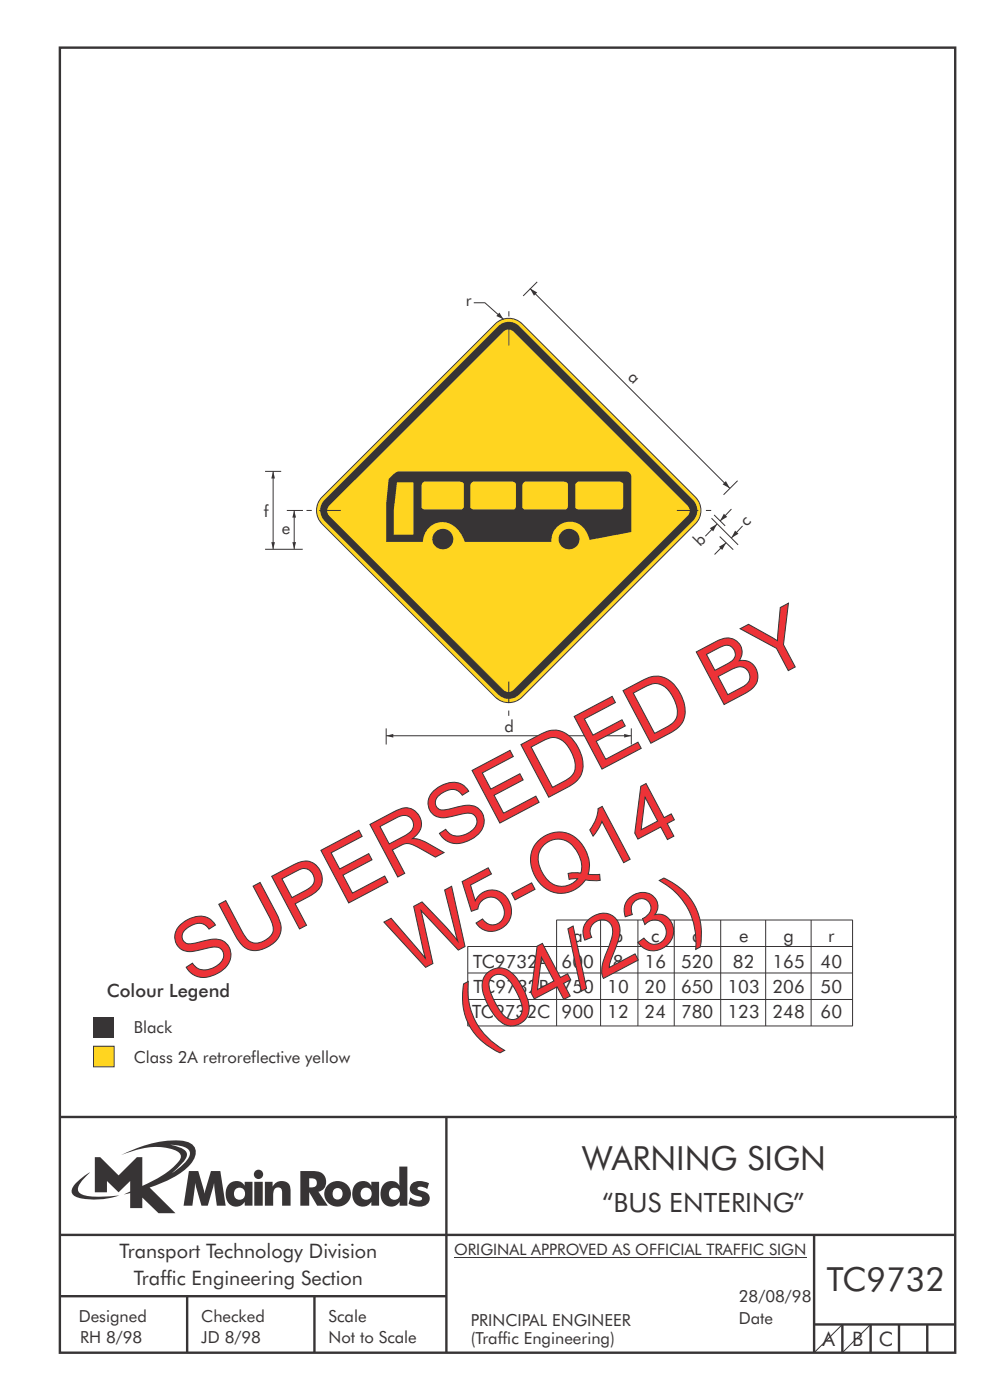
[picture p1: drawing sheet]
<svg xmlns="http://www.w3.org/2000/svg" width="210mm" height="297mm" viewBox="0 0 210 297" stroke-linecap="round" stroke-linejoin="round" font-family="sans-serif">
<g fill="none" stroke="#373435" stroke-width=".51">
<path d="M12.7 10.1h189.9v276.9h-189.9zM12.7 237h190.3M94.7 236.9v50.1M12.7 262h190M12.7 275h82M39.7 275v12M66.7 275v12M172.7 262v25M172.7 281h30M178.7 281v6M184.7 281v6M190.7 281v6"/>
<path d="M196.7 281v6"/>
</g>
<path d="M19.8 215.7h4.4v4.4h-4.4z" fill-rule="evenodd" fill="#373435"/>
<path d="M19.8 222h4.4v4.3h-4.4z" fill-rule="evenodd" fill="#ffd520" stroke="#373435" stroke-width=".21"/>
<path d="M36.1 242.9a5.8 5.8 0 0 1 3.9 1 1.58 1.58 0 0 1-.2 2.1l-1.1 1.2-2.3 1.7 .9-.8a6.5 6.5 0 0 0 2.4-3.2 2.43 2.43 0 0 0-2.3-1.7zM20.1 245.5v7.5h2.6v-2.4l2.5 2.4 2.4-2.4v2.2l-1.3 .6 1.3-.3v3.2h2.6v-2.2l3.4 3.3h3.6l-5.5-5.4a20.1 20.1 0 0 0 8.7-5 3.1 3.1 0 0 0 .8-3.8 3.8 3.8 0 0 0-3.1-1.2 25.1 25.1 0 0 0-12.4 3.1 16.1 16.1 0 0 1 11.1-1.2 1.56 1.56 0 0 1 1.5 2 17.9 17.9 0 0 1-8.1 5.7v-6.1h-1.2l-3.8 3.9-3.9-3.9zM16.2 250.9a1.82 1.82 0 0 0-.6 2.7 9.9 9.9 0 0 0 5.8 .9l1.9-.3 2-.6a22.2 22.2 0 0 1-7.7-.1 1.33 1.33 0 0 1-.8-2.2l1-1.2 1.3-1.4-1.4 .9zM65.6 250a1.13 1.13 0 0 1 1.2 .2 1.13 1.13 0 0 1 .4 1.2 1.26 1.26 0 0 1-1.6 .5zM63.7 248.5v7.3h1.9v-2.9l1.7 2.9h2.2l-2-3a2.25 2.25 0 0 0 1.6-2.6 2.25 2.25 0 0 0-2.6-1.7zM68.9 253.3a2.8 2.8 0 0 0 5.6 0 2.8 2.8 0 0 0-5.6 0zM71 252.3a1.15 1.15 0 0 1 1.7 1 1.15 1.15 0 0 1-1.7 1 1.46 1.46 0 0 1 0-2zM75.5 251.1a3.2 3.2 0 0 0 .4 4.7 2.13 2.13 0 0 0 2.9-.8v.8h1.6v-5.1h-1.6v.9a2.07 2.07 0 0 0-3.3-.5zM76.9 252.2a1.23 1.23 0 0 1 1.7 .3 1.23 1.23 0 0 1-.2 1.7 1.23 1.23 0 0 1-1.7-.1 1.55 1.55 0 0 1 .2-1.9zM84.7 247.5l.1 4.1a2.16 2.16 0 0 0-2.4-1 2.16 2.16 0 0 0-1.6 2 2.52 2.52 0 0 0 2.7 3.4 2.11 2.11 0 0 0 1.3-1v.8h1.6v-8.3zM82.9 252.2a1.24 1.24 0 0 1 1.9 1.1 1.24 1.24 0 0 1-1.9 1 1.47 1.47 0 0 1 0-2.1zM87.5 251a1.52 1.52 0 0 0-.5 1.7 1.52 1.52 0 0 0 1.5 1 .82 .82 0 0 1 1 .8 2.07 2.07 0 0 1-2.5-.5l-.3 1.4a3.8 3.8 0 0 0 3.9 .1 1.56 1.56 0 0 0 .5-1.7 1.56 1.56 0 0 0-1.4-1.1 1.25 1.25 0 0 1-1.1-.6 1.21 1.21 0 0 1 1.7-.1l.3 .3 .4-1.3a3.7 3.7 0 0 0-3.5 0zM40.1 248.5l-1.2 7.3h1.9l.6-4.8 1.3 4.8h1.4l1.3-4.8 .6 4.8h1.9l-1.2-7.3h-1.9l-1.4 4.7-1.3-4.7zM48.7 251.1a3.2 3.2 0 0 0 .4 4.7 2.13 2.13 0 0 0 2.8-.8v.8h1.7v-5.1h-1.7v.9a2.07 2.07 0 0 0-3.2-.5zM50.1 252.2a1.23 1.23 0 0 1 1.6 .3 1.23 1.23 0 0 1-.2 1.7 1.23 1.23 0 0 1-1.7-.1 1.55 1.55 0 0 1 .3-1.9zM53.9 250.7v5.1h1.8v-5.1zM53.8 249.2a1 1 0 0 0 2 0 1 1 0 0 0-2 0zM56.2 250.7v5.1h1.7a5.4 5.4 0 0 1 .4-3.6 .91 .91 0 0 1 1.1-.2 .91 .91 0 0 1 .4 1.1v2.7h1.8v-2.9a2 2 0 0 0-1.3-2.3 2 2 0 0 0-2.5 1.2v-1.1z" fill-rule="evenodd" fill="#373435"/>
<g fill="none" stroke="#373435" stroke-width=".21">
<path d="M81.9 156.1h52M127.4 195.2v22.5M135.3 195.2v22.5M143 195.2v22.5M152.9 195.2v22.5M162.4 195.2v22.5M172.1 195.2v22.5M180.9 195.2v22.5M180.9 195.2h-62.8v22.5M99.2 200.8h81.7M99.2 217.7h81.7M99.2 200.8v16.9"/>
<path d="M99.3 212.1h81.6M99.3 206.4h81.5M96.3 266.7h74.7M178.7 281l-6 6M184.7 281l-6 6"/>
</g>
<g fill="#373435">
<path d="M132.4 155.7l1.5 .4-1.5 .4z"/>
<path d="M81.9 156.1l1.5-.4v.8z"/>
</g>
<path d="M81.9 154.5v3.5M133.9 154.5v3.5" fill="none" stroke="#373435" stroke-width=".21"/>
<path d="M68.3 105.5l36.8-36.8a4 4 0 0 1 5.7 0l36.7 36.8a4 4 0 0 1 0 5.6l-36.7 36.8a4 4 0 0 1-5.7 0l-36.8-36.8a4 4 0 0 1 0-5.6z" fill-rule="evenodd" fill="#ffd520" stroke="#373435" stroke-width=".21"/>
<path d="M105.7 69.2a3.1 3.1 0 0 1 4.4 0l36.9 36.9a3.1 3.1 0 0 1 0 4.4l-36.9 36.9a3.1 3.1 0 0 1-4.4 0l-36.9-36.9a3.1 3.1 0 0 1 0-4.4z" fill-rule="evenodd" fill="#373435"/>
<path d="M106.8 70.3a1.5 1.5 0 0 1 2.1 0l37 37a1.5 1.5 0 0 1 0 2.1l-37 37a1.5 1.5 0 0 1-2.1 0l-37-37a1.5 1.5 0 0 1 0-2.1z" fill-rule="evenodd" fill="#ffd520"/>
<path d="M114 59.8l-3 3M150.9 109.9l5.7 5.7M151.5 109.2l2.3 2.4M152.7 113.8l2.8 2.8M154 115.1l-2.4 2.5M156.5 102l-3 3" fill="none" stroke="#373435" stroke-width=".21"/>
<path d="M152.5 116l1.5-.9-.8 1.6z" fill="#373435"/>
<path d="M155.2 108l-2.5 2.6" fill="none" stroke="#373435" stroke-width=".21"/>
<path d="M153.5 109l.8 .7-1.6 .9z" fill="#373435"/>
<path d="M157.5 111.6l-2.4 2.5" fill="none" stroke="#373435" stroke-width=".21"/>
<path d="M155.9 112.6l.7 .6-1.5 .9z" fill="#373435"/>
<path d="M152.1 111.2l-2.5 2.6" fill="none" stroke="#373435" stroke-width=".21"/>
<path d="M150.6 112.1l1.5-.9-.8 1.5z" fill="#373435"/>
<path d="M112.4 61.2l42.4 42.4" fill="none" stroke="#373435" stroke-width=".21"/>
<g fill="#373435">
<path d="M112.4 61.2l1.6 .8-.7 .7z"/>
<path d="M153.3 102.8l.7-.7 .8 1.5z"/>
</g>
<path d="M100.5 64.2h2.4l3.9 3.5M107.9 66v1.1M107.9 68.7v4.6M65 108.3h1.1M67.7 108.3h4.6M143.6 108.3h4.6M149.7 108.3h1.2M107.9 144.6v4.6M107.9 150.8v1.1" fill="none" stroke="#373435" stroke-width=".21"/>
<g fill="#373435">
<path d="M105.9 66.3l.9 1.4-1.5-.7z"/>
<path d="M84.2 102.3h3.5v11.1h-4.2v-5zM122.3 102.4l.4-.2h8.6a.95 .95 0 0 1 .9 .5v4.7l-.3 .6-9.2 .1-.6-.3-.1-.2v-4.7zM111 102.4l.5-.2h8a.96 .96 0 0 1 1 .5v4.7l-.4 .6-8.7 .1-.6-.5v-4.7zM100 102.4l.5-.2h8a.91 .91 0 0 1 .9 .5v4.7l-.3 .6-8.7 .1-.5-.3-.1-.2v-4.7zM89.7 102.4l.4-.2h7.3a.95 .95 0 0 1 1 .5v4.7l-.3 .6-8.1 .1-.5-.3-.1-.2v-4.7zM83.2 100.8l1-.7 .5-.1h48.2a1.17 1.17 0 0 1 1 1.1v11.8l-8.8 1.7a4.3 4.3 0 0 0-5.2-3.8 3.9 3.9 0 0 0-2.9 4.2h-18.4a5.4 5.4 0 0 0-4.8-4.2 4.3 4.3 0 0 0-4.1 4.2h-7.8v-8.1l.5-5.2z" fill-rule="evenodd"/>
<circle cx="120.7" cy="114.4" r="2.19"/>
<circle cx="93.9" cy="114.4" r="2.19"/>
</g>
<path d="M62.4 108.3v8.2" fill="none" stroke="#373435" stroke-width=".21"/>
<g fill="#373435">
<path d="M62.4 108.3l.4 1.5h-.8z"/>
<path d="M62 115h.8l-.4 1.5z"/>
</g>
<path d="M57.9 100v16.5" fill="none" stroke="#373435" stroke-width=".21"/>
<g fill="#373435">
<path d="M57.9 100l.4 1.5h-.8z"/>
<path d="M57.5 115h.8l-.4 1.5z"/>
</g>
<path d="M56.2 116.5h8M56.2 100h3.4M60.8 108.3h3.5" fill="none" stroke="#373435" stroke-width=".21"/>
<path d="M106.6 267.1h26.7v11.9h-26.7z" fill-rule="evenodd" fill="#fff"/>
<g font-size="17.6" fill="#ed3237">
<text x="40.7" y="209.2" transform="rotate(-28 40.7 209.2)">SUPERSEDED BY</text>
<text x="87.2" y="206.9" transform="rotate(-28 87.2 206.9)">W5-Q14</text>
<text x="100.7" y="222" transform="rotate(-28 100.7 222)">(04/23)</text>
</g>
<g font-size="7.1" fill="#373435">
<text x="123.5" y="248.3">WARNING SIGN</text>
<text x="175.4" y="274">TC9732</text>
</g>
<text font-size="5.6" fill="#373435" x="127.7" y="257.2">“BUS ENTERING”</text>
<g font-size="4.2" fill="#373435">
<text x="25.4" y="267">Transport Technology Division</text>
<text x="28.4" y="272.6">Traffic Engineering Section</text>
<text x="174.4" y="285.5">A</text>
<text x="180.8" y="285.5">B</text>
<text x="186.4" y="285.5">C</text>
</g>
<g font-size="3.9" fill="#373435">
<text x="121.5" y="199.9">a</text>
<text x="130" y="199.9">b</text>
<text x="138.2" y="199.9">c</text>
<text x="146.8" y="199.9">d</text>
<text x="156.8" y="199.9">e</text>
<text x="166.2" y="199.9">g</text>
<text x="175.7" y="199.9">r</text>
<text x="100.3" y="205.4">TC9732A</text>
<text x="119.1" y="205.3">600</text>
<text x="130" y="205.3">8</text>
<text x="136.7" y="205.3">16</text>
<text x="144.5" y="205.3">520</text>
<text x="155.5" y="205.3">82</text>
<text x="163.9" y="205.3">165</text>
<text x="174.1" y="205.3">40</text>
<text x="22.6" y="211.4">Colour Legend</text>
<text x="100.5" y="210.7">TC9732B</text>
<text x="119.1" y="210.6">750</text>
<text x="119.1" y="216">900</text>
<text x="128.8" y="210.6">10</text>
<text x="128.8" y="216">12</text>
<text x="136.7" y="210.6">20</text>
<text x="136.7" y="216">24</text>
<text x="144.5" y="210.6">650</text>
<text x="144.5" y="216">780</text>
<text x="154.3" y="210.6">103</text>
<text x="154.3" y="216">123</text>
<text x="163.9" y="210.6">206</text>
<text x="163.9" y="216">248</text>
<text x="174.1" y="210.6">50</text>
<text x="174.1" y="216">60</text>
<text x="100.2" y="216.1">TC9732C</text>
</g>
<g font-size="3.5" fill="#373435">
<text x="98.8" y="64.9">r</text>
<text x="133.1" y="80.1" transform="rotate(45 133.1 80.1)">a</text>
<text x="55.9" y="109.6">f</text>
<text x="59.8" y="113.2">e</text>
<text x="158.4" y="111.8" transform="rotate(-45 158.4 111.8)">c</text>
<text x="148.5" y="116" transform="rotate(-45 148.5 116)">b</text>
<text x="107" y="155.2">d</text>
<text x="28.4" y="219.2">Black</text>
<text x="28.4" y="225.4">Class 2A retroreflective yellow</text>
<text x="16.7" y="280.4">Designed</text>
<text x="42.7" y="280.4">Checked</text>
<text x="69.7" y="280.4">Scale</text>
<text x="99.9" y="281.4">PRINCIPAL ENGINEER</text>
<text x="156.7" y="281">Date</text>
<text x="156.7" y="276.2">28/08/98</text>
<text x="17" y="284.8">RH 8/98</text>
<text x="42.7" y="284.8">JD 8/98</text>
<text x="69.7" y="285">Not to Scale</text>
<text x="99.9" y="285.1">(Traffic Engineering)</text>
</g>
<text font-size="3.4" fill="#373435" x="96.3" y="266.3">ORIGINAL APPROVED AS OFFICIAL TRAFFIC SIGN</text>
</svg>
